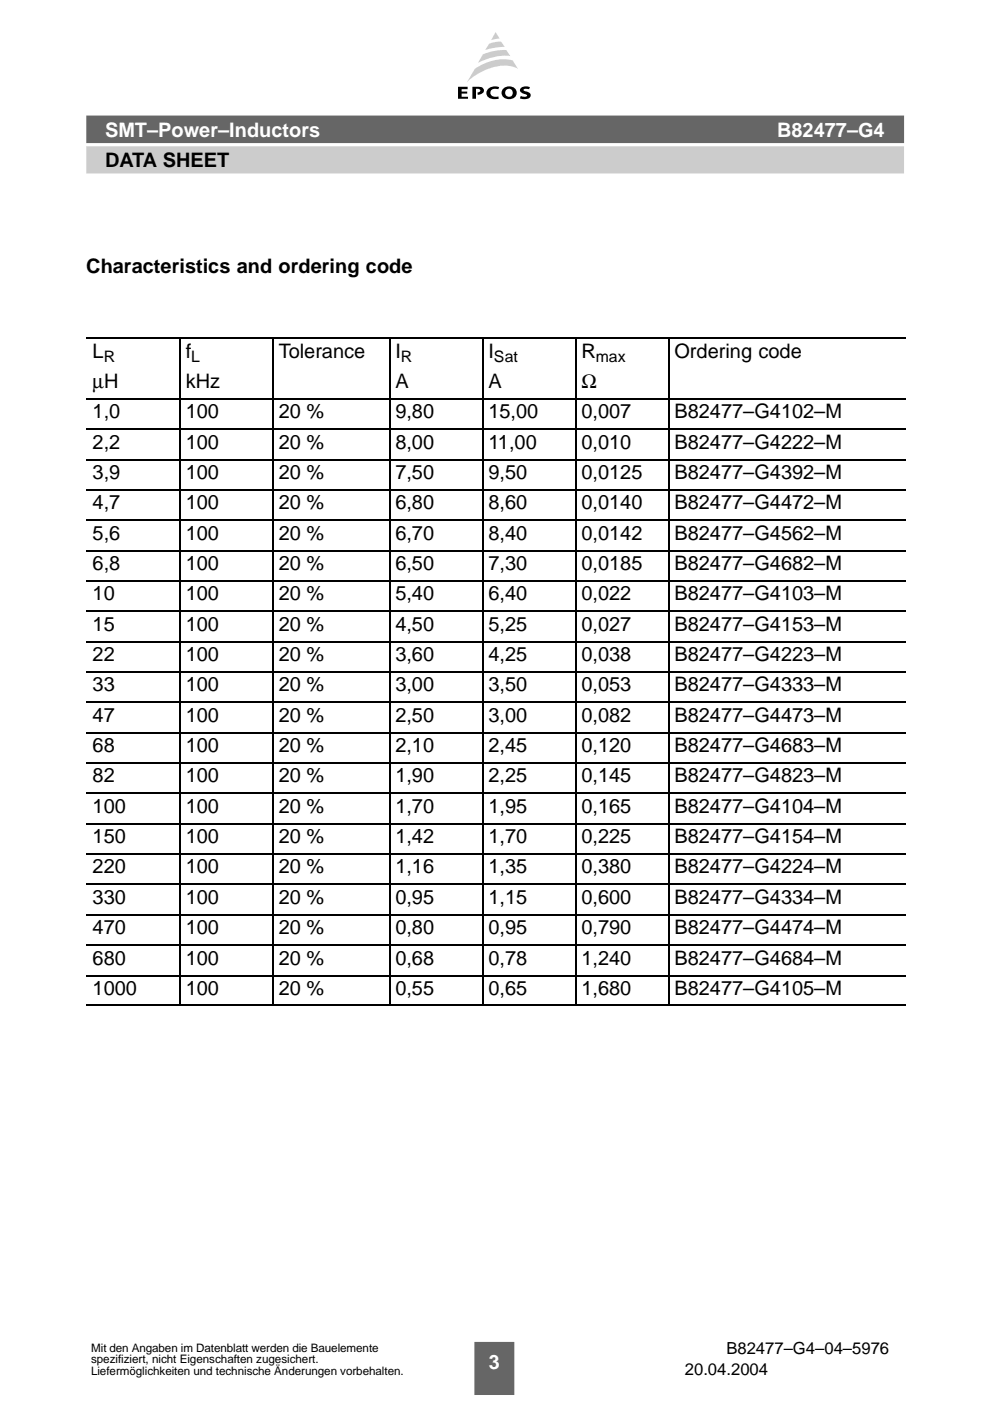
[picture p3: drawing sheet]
<svg xmlns="http://www.w3.org/2000/svg" width="210mm" height="297mm" viewBox="0 0 210 297" stroke-linecap="round" stroke-linejoin="round" font-family="sans-serif">
<g fill="#000">
<path d="M97.1 18.4h2v.5h-1.2v.5h1.2v.4h-1.2v.7h1.3v.4h-2.1z" fill-rule="evenodd"/>
<path d="M100.2 18.4h.2a2.93 2.93 0 0 1 2 .3 .87 .87 0 0 1 0 1 .87 .87 0 0 1-.8 .4h-.3v-.5l.5-.2v-.4l-.9-.2v2.1h-.7z" fill-rule="evenodd"/>
<path d="M103.4 19a2.23 2.23 0 0 1 2.4-.5l-.1 .4a1.07 1.07 0 0 0-1.2 0 1.07 1.07 0 0 0-.5 1.1 1.45 1.45 0 0 0 1.7 .4v.5l-.4 .1a1.55 1.55 0 0 1-2.1-1.7z" fill-rule="evenodd"/>
<path d="M107.1 19.7a.85 .85 0 0 1 1.7 0 .85 .85 0 0 1-1.7 0zM106.6 18.9a1.44 1.44 0 0 0 .1 1.7 1.44 1.44 0 0 0 1.8 .4 1.35 1.35 0 0 0 1-1.6 1.35 1.35 0 0 0-1.5-1.1l-.6 .1z" fill-rule="evenodd"/>
<path d="M110.5 18.6l1-.3 .9 .2-.2 .4-.4-.1a.61 .61 0 0 0-.8 .3l.7 .3a.79 .79 0 0 1 .8 .8 .79 .79 0 0 1-.8 .8l-1.5-.1 .2-.6 .5 .2a.67 .67 0 0 0 .9-.2l-.6-.4a.92 .92 0 0 1-.9-1z" fill-rule="evenodd"/>
</g>
<g fill="#cfcfbf">
<path d="M100.7 14.6a10.3 10.3 0 0 1 8-1.8l1.1 1.8a8.2 8.2 0 0 0-7.5 .5 11.6 11.6 0 0 0-3.3 2.4z" fill-rule="evenodd"/>
<path d="M102.4 11.5l2.1-.6 2.9-.3 .8 1.3a12 12 0 0 0-6.9 1.4z" fill-rule="evenodd"/>
<path d="M105.1 6.8l.8 1.4-1.8 .3z" fill-rule="evenodd"/>
<path d="M103.7 9.3l1.5-.4 1.1-.1 .7 1.1-1.8 .2-2.3 .5z" fill-rule="evenodd"/>
</g>
<path d="M100.6 284.5h8.5v11.3h-8.5z" fill-rule="evenodd" fill="#666"/>
<g fill="none" stroke="#000" stroke-width=".25">
<path d="M18.3 71.7h173.7M38.1 71.6v6.3M38.1 78v6.4M57.9 71.6v6.3M57.9 78v6.4M82.6 71.6v6.3M82.6 78v6.4M102.3 71.6v6.3M102.3 78v6.4M122 71.6v6.3M122 78v6.4M141.8 71.6v6.3"/>
<path d="M141.8 78v6.4M18.3 84.6h173.7M18.3 91h173.7M18.3 97.4h173.7M38.1 84.4v6.4M38.1 90.9v6.3M38.1 97.3v6.4M57.9 84.4v6.4M57.9 90.9v6.3M57.9 97.3v6.4M82.6 84.4v6.4M82.6 90.9v6.3"/>
<path d="M82.6 97.3v6.4M102.3 84.4v6.4M102.3 90.9v6.3M102.3 97.3v6.4M122 84.4v6.4M122 90.9v6.3M122 97.3v6.4M141.8 84.4v6.4M141.8 90.9v6.3M141.8 97.3v6.4M18.3 103.9h173.7M18.3 110.3h173.7"/>
<path d="M18.3 116.7h173.7M38.1 103.7v6.4M38.1 110.2v6.3M38.1 116.6v6.4M57.9 103.7v6.4M57.9 110.2v6.3M57.9 116.6v6.4M82.6 103.7v6.4M82.6 110.2v6.3M82.6 116.6v6.4M102.3 103.7v6.4M102.3 110.2v6.3"/>
<path d="M102.3 116.6v6.4M122 103.7v6.4M122 110.2v6.3M122 116.6v6.4M141.8 103.7v6.4M141.8 110.2v6.3M141.8 116.6v6.4M18.3 123.2h173.7M18.3 129.6h173.7M18.3 136h173.7M38.1 123v6.4M38.1 129.5v6.3"/>
<path d="M38.1 135.9v6.4M57.9 123v6.4M57.9 129.5v6.3M57.9 135.9v6.4M82.6 123v6.4M82.6 129.5v6.3M82.6 135.9v6.4M102.3 123v6.4M102.3 129.5v6.3M102.3 135.9v6.4M122 123v6.4M122 129.5v6.3"/>
<path d="M122 135.9v6.4M141.8 123v6.4M141.8 129.5v6.3M141.8 135.9v6.4M18.3 142.5h173.7M18.3 148.9h173.7M18.3 155.3h173.7M38.1 142.4v6.3M38.1 148.8v6.3M38.1 155.2v6.4M57.9 142.4v6.3M57.9 148.8v6.3"/>
<path d="M57.9 155.2v6.4M82.6 142.4v6.3M82.6 148.8v6.3M82.6 155.2v6.4M102.3 142.4v6.3M102.3 148.8v6.3M102.3 155.2v6.4M122 142.4v6.3M122 148.8v6.3M122 155.2v6.4M141.8 142.4v6.3M141.8 148.8v6.3"/>
<path d="M141.8 155.2v6.4M18.3 161.8h173.7M18.3 168.2h173.7M18.3 174.7h173.7M38.1 161.7v6.3M38.1 168.1v6.3M38.1 174.5v6.4M57.9 161.7v6.3M57.9 168.1v6.3M57.9 174.5v6.4M82.6 161.7v6.3M82.6 168.1v6.3"/>
<path d="M82.6 174.5v6.4M102.3 161.7v6.3M102.3 168.1v6.3M102.3 174.5v6.4M122 161.7v6.3M122 168.1v6.3M122 174.5v6.4M141.8 161.7v6.3M141.8 168.1v6.3M141.8 174.5v6.4M18.3 181.1h173.7M18.3 187.5h173.7"/>
<path d="M18.3 194h173.7M38.1 181v6.3M38.1 187.4v6.3M38.1 193.8v6.4M57.9 181v6.3M57.9 187.4v6.3M57.9 193.8v6.4M82.6 181v6.3M82.6 187.4v6.3M82.6 193.8v6.4M102.3 181v6.3M102.3 187.4v6.3"/>
<path d="M102.3 193.8v6.4M122 181v6.3M122 187.4v6.3M122 193.8v6.4M141.8 181v6.3M141.8 187.4v6.3M141.8 193.8v6.4M18.3 200.4h173.7M18.3 206.8h173.7M18.3 213h173.7M38.1 200.3v6.3M38.1 206.7v6.4"/>
<path d="M57.9 200.3v6.3M57.9 206.7v6.4M82.6 200.3v6.3M82.6 206.7v6.4M102.3 200.3v6.3M102.3 206.7v6.4M122 200.3v6.3M122 206.7v6.4M141.8 200.3v6.3M141.8 206.7v6.4"/>
</g>
<path d="M18.3 24.5h173.4v5.8h-173.4z" fill-rule="evenodd" fill="#666"/>
<path d="M18.3 31h173.4v5.8h-173.4z" fill-rule="evenodd" fill="#ccc"/>
<g font-size="4.2" fill="#fff">
<text x="22.3" y="29">SMT–Power–Inductors</text>
<text x="164.8" y="29">B82477–G4</text>
<text x="103.6" y="290.3">3</text>
</g>
<g font-size="4.2">
<text x="22.3" y="35.5">DATA SHEET</text>
<text x="18.3" y="57.9">Characteristics and ordering code</text>
<text x="19.6" y="75.8">L</text>
<text x="39.4" y="75.8">f</text>
<text x="59.1" y="75.8">Tolerance</text>
<text x="83.8" y="75.8">I</text>
<text x="103.5" y="75.8">I</text>
<text x="123.3" y="75.8">R</text>
<text x="143" y="75.8">Ordering code</text>
<text x="19.6" y="82.2">µH</text>
<text x="39.4" y="82.2">kHz</text>
<text x="83.8" y="82.2">A</text>
<text x="103.5" y="82.2">A</text>
<text x="123.3" y="82.2">Ω</text>
<text x="19.6" y="88.7">1,0</text>
<text x="39.4" y="88.7">100</text>
<text x="59.1" y="88.7">20 %</text>
<text x="83.8" y="88.7">9,80</text>
<text x="103.5" y="88.7">15,00</text>
<text x="123.3" y="88.7">0,007</text>
<text x="143" y="88.7">B82477–G4102–M</text>
<text x="19.6" y="95.1">2,2</text>
<text x="39.4" y="95.1">100</text>
<text x="59.1" y="95.1">20 %</text>
<text x="83.8" y="95.1">8,00</text>
<text x="103.5" y="95.1">11,00</text>
<text x="123.3" y="95.1">0,010</text>
<text x="143" y="95.1">B82477–G4222–M</text>
<text x="19.6" y="101.5">3,9</text>
<text x="39.4" y="101.5">100</text>
<text x="59.1" y="101.5">20 %</text>
<text x="83.8" y="101.5">7,50</text>
<text x="103.5" y="101.5">9,50</text>
<text x="123.3" y="101.5">0,0125</text>
<text x="143" y="101.5">B82477–G4392–M</text>
<text x="19.6" y="108">4,7</text>
<text x="39.4" y="108">100</text>
<text x="59.1" y="108">20 %</text>
<text x="83.8" y="108">6,80</text>
<text x="103.5" y="108">8,60</text>
<text x="123.3" y="108">0,0140</text>
<text x="143" y="108">B82477–G4472–M</text>
<text x="19.6" y="114.4">5,6</text>
<text x="39.4" y="114.4">100</text>
<text x="59.1" y="114.4">20 %</text>
<text x="83.8" y="114.4">6,70</text>
<text x="103.5" y="114.4">8,40</text>
<text x="123.3" y="114.4">0,0142</text>
<text x="143" y="114.4">B82477–G4562–M</text>
<text x="19.6" y="120.8">6,8</text>
<text x="39.4" y="120.8">100</text>
<text x="59.1" y="120.8">20 %</text>
<text x="83.8" y="120.8">6,50</text>
<text x="103.5" y="120.8">7,30</text>
<text x="123.3" y="120.8">0,0185</text>
<text x="143" y="120.8">B82477–G4682–M</text>
<text x="19.6" y="127.3">10</text>
<text x="39.4" y="127.3">100</text>
<text x="59.1" y="127.3">20 %</text>
<text x="83.8" y="127.3">5,40</text>
<text x="103.5" y="127.3">6,40</text>
<text x="123.3" y="127.3">0,022</text>
<text x="143" y="127.3">B82477–G4103–M</text>
<text x="19.6" y="133.7">15</text>
<text x="39.4" y="133.7">100</text>
<text x="59.1" y="133.7">20 %</text>
<text x="83.8" y="133.7">4,50</text>
<text x="103.5" y="133.7">5,25</text>
<text x="123.3" y="133.7">0,027</text>
<text x="143" y="133.7">B82477–G4153–M</text>
<text x="19.6" y="140.2">22</text>
<text x="39.4" y="140.2">100</text>
<text x="59.1" y="140.2">20 %</text>
<text x="83.8" y="140.2">3,60</text>
<text x="103.5" y="140.2">4,25</text>
<text x="123.3" y="140.2">0,038</text>
<text x="143" y="140.2">B82477–G4223–M</text>
<text x="19.6" y="146.6">33</text>
<text x="39.4" y="146.6">100</text>
<text x="59.1" y="146.6">20 %</text>
<text x="83.8" y="146.6">3,00</text>
<text x="103.5" y="146.6">3,50</text>
<text x="123.3" y="146.6">0,053</text>
<text x="143" y="146.6">B82477–G4333–M</text>
<text x="19.6" y="153">47</text>
<text x="39.4" y="153">100</text>
<text x="59.1" y="153">20 %</text>
<text x="83.8" y="153">2,50</text>
<text x="103.5" y="153">3,00</text>
<text x="123.3" y="153">0,082</text>
<text x="143" y="153">B82477–G4473–M</text>
<text x="19.6" y="159.5">68</text>
<text x="39.4" y="159.5">100</text>
<text x="59.1" y="159.5">20 %</text>
<text x="83.8" y="159.5">2,10</text>
<text x="103.5" y="159.5">2,45</text>
<text x="123.3" y="159.5">0,120</text>
<text x="143" y="159.5">B82477–G4683–M</text>
<text x="19.6" y="165.9">82</text>
<text x="39.4" y="165.9">100</text>
<text x="59.1" y="165.9">20 %</text>
<text x="83.8" y="165.9">1,90</text>
<text x="103.5" y="165.9">2,25</text>
<text x="123.3" y="165.9">0,145</text>
<text x="143" y="165.9">B82477–G4823–M</text>
<text x="19.6" y="172.3">100</text>
<text x="39.4" y="172.3">100</text>
<text x="59.1" y="172.3">20 %</text>
<text x="83.8" y="172.3">1,70</text>
<text x="103.5" y="172.3">1,95</text>
<text x="123.3" y="172.3">0,165</text>
<text x="143" y="172.3">B82477–G4104–M</text>
<text x="19.6" y="178.8">150</text>
<text x="39.4" y="178.8">100</text>
<text x="59.1" y="178.8">20 %</text>
<text x="83.8" y="178.8">1,42</text>
<text x="103.5" y="178.8">1,70</text>
<text x="123.3" y="178.8">0,225</text>
<text x="143" y="178.8">B82477–G4154–M</text>
<text x="19.6" y="185.2">220</text>
<text x="39.4" y="185.2">100</text>
<text x="59.1" y="185.2">20 %</text>
<text x="83.8" y="185.2">1,16</text>
<text x="103.5" y="185.2">1,35</text>
<text x="123.3" y="185.2">0,380</text>
<text x="143" y="185.2">B82477–G4224–M</text>
<text x="19.6" y="191.6">330</text>
<text x="39.4" y="191.6">100</text>
<text x="59.1" y="191.6">20 %</text>
<text x="83.8" y="191.6">0,95</text>
<text x="103.5" y="191.6">1,15</text>
<text x="123.3" y="191.6">0,600</text>
<text x="143" y="191.6">B82477–G4334–M</text>
<text x="19.6" y="198.1">470</text>
<text x="39.4" y="198.1">100</text>
<text x="59.1" y="198.1">20 %</text>
<text x="83.8" y="198.1">0,80</text>
<text x="103.5" y="198.1">0,95</text>
<text x="123.3" y="198.1">0,790</text>
<text x="143" y="198.1">B82477–G4474–M</text>
<text x="19.6" y="204.5">680</text>
<text x="39.4" y="204.5">100</text>
<text x="59.1" y="204.5">20 %</text>
<text x="83.8" y="204.5">0,68</text>
<text x="103.5" y="204.5">0,78</text>
<text x="123.3" y="204.5">1,240</text>
<text x="143" y="204.5">B82477–G4684–M</text>
<text x="19.6" y="210.9">1000</text>
<text x="39.4" y="210.9">100</text>
<text x="59.1" y="210.9">20 %</text>
<text x="83.8" y="210.9">0,55</text>
<text x="103.5" y="210.9">0,65</text>
<text x="123.3" y="210.9">1,680</text>
<text x="143" y="210.9">B82477–G4105–M</text>
</g>
<g font-size="3.5">
<text x="154" y="287">B82477–G4–04–5976</text>
<text x="145.2" y="291.5">20.04.2004</text>
</g>
<g font-size="3.4">
<text x="22" y="76.7">R</text>
<text x="40.6" y="76.7">L</text>
<text x="85" y="76.7">R</text>
<text x="104.7" y="76.7">Sat</text>
<text x="126.3" y="76.7">max</text>
</g>
<g font-size="2.5">
<text x="19.3" y="286.6">Mit den Angaben im Datenblatt werden die Bauelemente</text>
<text x="19.3" y="289.1">spezifiziert, nicht Eigenschaften zugesichert.</text>
<text x="19.3" y="291.5">Liefermöglichkeiten und technische Änderungen vorbehalten.</text>
</g>
</svg>
